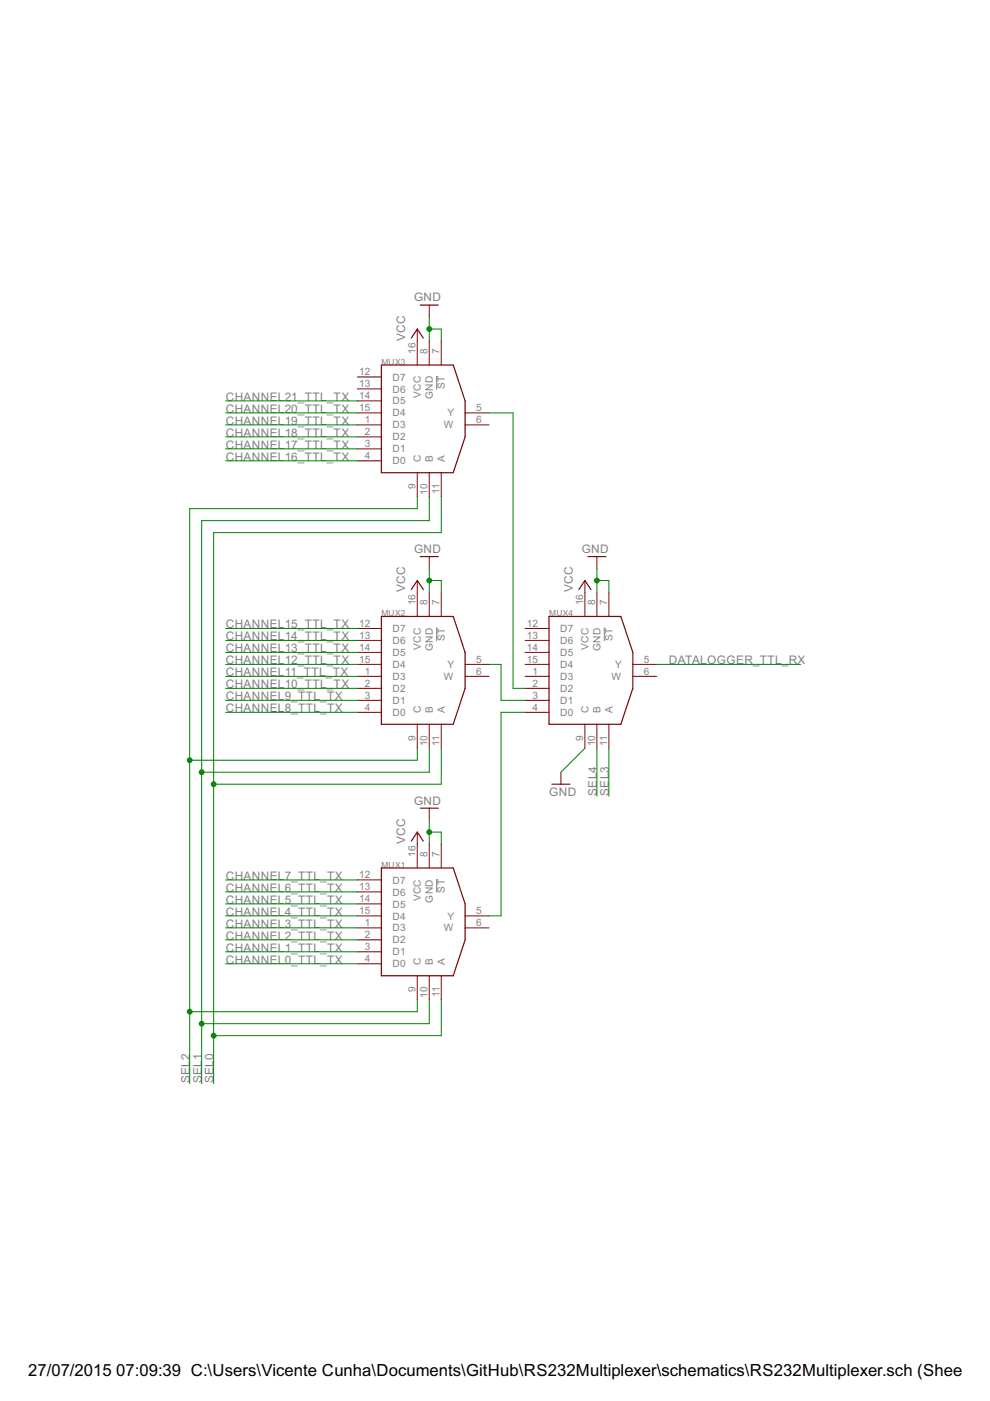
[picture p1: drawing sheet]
<svg xmlns="http://www.w3.org/2000/svg" width="210mm" height="297mm" viewBox="0 0 210 297" stroke-linecap="round" stroke-linejoin="round" font-family="sans-serif">
<path d="M92.6 79.7v2.9M92.6 133v2.9M128.1 133v2.9M92.6 186.4v2.9" fill="none" stroke="#808080" stroke-width=".21"/>
<g fill="none" stroke="#800000" stroke-width=".21">
<path d="M75.8 79.9h5.1M88.5 69.8v7.6M91 64.7v2.5M91 72.3v5.1M93.6 72.3v5.1M75.8 97.7h5.1M75.8 95.2h5.1M75.8 92.6h5.1M75.8 90.1h5.1M75.8 87.5h5.1M75.8 85h5.1M75.8 82.5h5.1"/>
<path d="M98.6 90.1h5.1M98.6 87.5h5.1M88.5 100.2v5.1M91 100.2v5.1M91 118v2.5M93.6 100.2v5.1M126.6 118v2.5M75.8 138.3h5.1M75.8 135.8h5.1M75.8 133.2h5.1M88.5 123.1v7.6M91 125.6v5.1"/>
<path d="M93.6 125.6v5.1M111.3 138.3h5.1M111.3 135.8h5.1M111.3 133.2h5.1M124 123.1v7.6M126.6 125.6v5.1M129.1 125.6v5.1M75.8 151h5.1M75.8 148.5h5.1M75.8 145.9h5.1M75.8 143.4h5.1M75.8 140.9h5.1"/>
<path d="M88.5 153.6v5M91 153.6v5M93.6 153.6v5M98.6 143.4h5.1M98.6 140.9h5.1M111.3 151h5.1M111.3 148.5h5.1M111.3 145.9h5.1M111.3 143.4h5.1M111.3 140.9h5.1M124 153.6v5M126.6 153.6v5"/>
<path d="M129.1 153.6v5M134.2 143.4h5.1M134.2 140.9h5.1M88.5 176.4v7.6M91 171.3v2.6M91 179v5M93.6 179v5M118.9 163.7v2.6M75.8 199.3h5.1M75.8 196.7h5.1M75.8 194.2h5.1M75.8 191.6h5.1"/>
<path d="M75.8 189.1h5.1M75.8 186.6h5.1M98.6 196.7h5.1M98.6 194.2h5.1M75.8 204.3h5.1M75.8 201.8h5.1M88.5 206.9v5.1M91 206.9v5.1M93.6 206.9v5.1"/>
</g>
<g fill="none" stroke="#800000" stroke-width=".25">
<path d="M80.9 77.4h15.2l2.5 7.6v7.6l-2.5 7.6h-15.2zM87.2 71.7l1.3-1.9 1.2 1.9M89.1 64.7h3.8M89.1 118h3.8M124.7 118h3.8M80.9 130.7h15.2l2.5 7.6v7.6l-2.5 7.7h-15.2zM87.2 125l1.3-1.9 1.2 1.9M116.4 130.7h15.2l2.6 7.6v7.6l-2.6 7.7h-15.2zM122.7 125l1.3-1.9 1.3 1.9M87.2 178.3l1.3-1.9 1.2 1.9M89.1 171.3h3.8M117 166.3h3.8"/>
<path d="M80.9 184h15.2l2.5 7.6v7.7l-2.5 7.6h-15.2z"/>
</g>
<g fill="none" stroke="#008000" stroke-width=".21">
<path d="M91 67.2v5.1M91 69.8h2.6v2.5M47.8 87.5h28M47.8 97.7h28M47.8 95.2h28M47.8 92.6h28M47.8 90.1h28M47.8 85h28M103.7 87.5h5.1v58.4h2.5M88.5 105.3v2.5h-48.3v121.9M91 105.3v5.1h-48.2v119.3M93.6 105.3v7.6h-48.3v116.8"/>
<path d="M47.8 138.3h28M47.8 135.8h28M47.8 133.2h28M91 120.5v5.1M91 123.1h2.6v2.5M126.6 123.1h2.5v2.5M126.6 120.5v5.1M47.8 151h28M47.8 140.9h28M47.8 148.5h28M47.8 145.9h28M47.8 143.4h28"/>
<path d="M88.5 158.6v2.6h-48.3M91 158.6v5.1h-48.2M93.6 158.6v7.7h-48.3M103.7 140.9h2.5v7.6h5.1M111.3 151h-5.1v43.2h-2.5M124 158.6l-5.1 5.1M126.6 158.6v10.2M129.1 158.6v10.2M139.3 140.9h30.4M91 173.9v5.1M91 176.4h2.6v2.6M47.8 194.2h28"/>
<path d="M47.8 199.3h28M47.8 196.7h28M47.8 191.6h28M47.8 189.1h28M47.8 186.6h28M47.8 204.3h28M47.8 201.8h28M88.5 212v2.5h-48.3M91 212v5h-48.2M93.6 212v7.6h-48.3"/>
</g>
<g fill="#008000" stroke="#008000" stroke-width=".21">
<circle cx="91" cy="69.8" r=".51"/>
<circle cx="91" cy="123.1" r=".51"/>
<circle cx="91" cy="176.4" r=".51"/>
<circle cx="126.6" cy="123.1" r=".51"/>
<circle cx="40.2" cy="161.2" r=".51"/>
<circle cx="40.2" cy="214.5" r=".51"/>
<circle cx="42.8" cy="163.7" r=".51"/>
<circle cx="42.8" cy="217" r=".51"/>
<circle cx="45.3" cy="166.3" r=".51"/>
<circle cx="45.3" cy="219.6" r=".51"/>
</g>
<g font-size="4">
<text x="6" y="291.7">27/07/2015</text>
<text x="24.7" y="291.7">07:09:39 C:\Users\Vicente Cunha\Documents\GitHub\RS232Multiplexer\schematics\RS232Multiplexer.sch (Sheet: 1/4</text>
</g>
<g font-size="2.8" fill="#808080">
<text x="87.8" y="63.9">GND</text>
<text x="85.9" y="72.3" transform="rotate(-90 85.9 72.3)">VCC</text>
<text x="47.9" y="87.5">CHANNEL20_TTL_TX</text>
<text x="47.9" y="85">CHANNEL21_TTL_TX</text>
<text x="47.9" y="95.2">CHANNEL17_TTL_TX</text>
<text x="47.9" y="92.6">CHANNEL18_TTL_TX</text>
<text x="47.9" y="90.1">CHANNEL19_TTL_TX</text>
<text x="47.9" y="97.7">CHANNEL16_TTL_TX</text>
<text x="87.8" y="117.2">GND</text>
<text x="123.3" y="117.2">GND</text>
<text x="85.9" y="125.6" transform="rotate(-90 85.9 125.6)">VCC</text>
<text x="121.5" y="125.6" transform="rotate(-90 121.5 125.6)">VCC</text>
<text x="47.9" y="135.8">CHANNEL14_TTL_TX</text>
<text x="47.9" y="133.2">CHANNEL15_TTL_TX</text>
<text x="47.9" y="143.4">CHANNEL11_TTL_TX</text>
<text x="47.9" y="140.9">CHANNEL12_TTL_TX</text>
<text x="47.9" y="138.3">CHANNEL13_TTL_TX</text>
<text x="141.8" y="140.9">DATALOGGER_TTL_RX</text>
<text x="47.9" y="148.5">CHANNEL9_TTL_TX</text>
<text x="47.9" y="145.9">CHANNEL10_TTL_TX</text>
<text x="47.9" y="151">CHANNEL8_TTL_TX</text>
<text x="87.8" y="170.6">GND</text>
<text x="116.4" y="168.8">GND</text>
<text x="126.6" y="168.8" transform="rotate(-90 126.6 168.8)">SEL4</text>
<text x="129.1" y="168.8" transform="rotate(-90 129.1 168.8)">SEL3</text>
<text x="85.9" y="178.9" transform="rotate(-90 85.9 178.9)">VCC</text>
<text x="47.9" y="191.7">CHANNEL5_TTL_TX</text>
<text x="47.9" y="189.1">CHANNEL6_TTL_TX</text>
<text x="47.9" y="186.6">CHANNEL7_TTL_TX</text>
<text x="47.9" y="196.7">CHANNEL3_TTL_TX</text>
<text x="47.9" y="194.2">CHANNEL4_TTL_TX</text>
<text x="47.9" y="201.8">CHANNEL1_TTL_TX</text>
<text x="47.9" y="199.3">CHANNEL2_TTL_TX</text>
<text x="47.9" y="204.3">CHANNEL0_TTL_TX</text>
<text x="40.2" y="229.7" transform="rotate(-90 40.2 229.7)">SEL2</text>
<text x="42.8" y="229.7" transform="rotate(-90 42.8 229.7)">SEL1</text>
<text x="45.3" y="229.7" transform="rotate(-90 45.3 229.7)">SEL0</text>
</g>
<g font-size="2.4" fill="#808080">
<text x="88.1" y="75" transform="rotate(-90 88.1 75)">16</text>
<text x="90.7" y="75" transform="rotate(-90 90.7 75)">8</text>
<text x="93.2" y="75" transform="rotate(-90 93.2 75)">7</text>
<text x="76.1" y="82.1">13</text>
<text x="76.1" y="79.6">12</text>
<text x="83.2" y="83.2">D6</text>
<text x="83.2" y="80.7">D7</text>
<text x="94.3" y="82.6" transform="rotate(-90 94.3 82.6)">ST</text>
<text x="76.1" y="87.2">15</text>
<text x="76.1" y="84.6">14</text>
<text x="77.3" y="89.7">1</text>
<text x="83.2" y="88.3">D4</text>
<text x="83.2" y="85.8">D5</text>
<text x="89.2" y="84.4" transform="rotate(-90 89.2 84.4)">VCC</text>
<text x="91.8" y="84.7" transform="rotate(-90 91.8 84.7)">GND</text>
<text x="94.8" y="88.3">Y</text>
<text x="101" y="87.2">5</text>
<text x="101" y="89.7">6</text>
<text x="77.3" y="94.8">3</text>
<text x="77.3" y="92.3">2</text>
<text x="83.2" y="95.9">D1</text>
<text x="83.2" y="93.4">D2</text>
<text x="83.2" y="90.8">D3</text>
<text x="94.1" y="90.8">W</text>
<text x="77.3" y="97.3">4</text>
<text x="83.2" y="98.5">D0</text>
<text x="89.2" y="97.9" transform="rotate(-90 89.2 97.9)">C</text>
<text x="91.8" y="97.9" transform="rotate(-90 91.8 97.9)">B</text>
<text x="94.3" y="97.9" transform="rotate(-90 94.3 97.9)">A</text>
<text x="88.1" y="103.8" transform="rotate(-90 88.1 103.8)">9</text>
<text x="90.7" y="104.9" transform="rotate(-90 90.7 104.9)">10</text>
<text x="93.2" y="104.8" transform="rotate(-90 93.2 104.8)">11</text>
<text x="88.1" y="128.4" transform="rotate(-90 88.1 128.4)">16</text>
<text x="90.7" y="128.4" transform="rotate(-90 90.7 128.4)">8</text>
<text x="93.2" y="128.4" transform="rotate(-90 93.2 128.4)">7</text>
<text x="123.7" y="128.4" transform="rotate(-90 123.7 128.4)">16</text>
<text x="126.2" y="128.4" transform="rotate(-90 126.2 128.4)">8</text>
<text x="128.7" y="128.4" transform="rotate(-90 128.7 128.4)">7</text>
<text x="76.1" y="138">14</text>
<text x="76.1" y="135.4">13</text>
<text x="76.1" y="132.9">12</text>
<text x="83.2" y="136.5">D6</text>
<text x="83.2" y="134">D7</text>
<text x="89.2" y="137.8" transform="rotate(-90 89.2 137.8)">VCC</text>
<text x="94.3" y="135.9" transform="rotate(-90 94.3 135.9)">ST</text>
<text x="111.7" y="138">14</text>
<text x="111.7" y="135.4">13</text>
<text x="111.7" y="132.9">12</text>
<text x="118.8" y="136.5">D6</text>
<text x="118.8" y="134">D7</text>
<text x="124.8" y="137.8" transform="rotate(-90 124.8 137.8)">VCC</text>
<text x="129.9" y="135.9" transform="rotate(-90 129.9 135.9)">ST</text>
<text x="76.1" y="140.5">15</text>
<text x="77.3" y="143">1</text>
<text x="83.2" y="141.6">D4</text>
<text x="83.2" y="139.1">D5</text>
<text x="91.8" y="138" transform="rotate(-90 91.8 138)">GND</text>
<text x="94.8" y="141.6">Y</text>
<text x="101" y="140.5">5</text>
<text x="101" y="143">6</text>
<text x="111.7" y="140.5">15</text>
<text x="112.9" y="143">1</text>
<text x="118.8" y="141.6">D4</text>
<text x="118.8" y="139.1">D5</text>
<text x="127.3" y="138" transform="rotate(-90 127.3 138)">GND</text>
<text x="130.4" y="141.6">Y</text>
<text x="136.5" y="140.5">5</text>
<text x="136.5" y="143">6</text>
<text x="77.3" y="148.1">3</text>
<text x="77.3" y="145.6">2</text>
<text x="83.2" y="149.2">D1</text>
<text x="83.2" y="146.7">D2</text>
<text x="83.2" y="144.2">D3</text>
<text x="94.1" y="144.2">W</text>
<text x="112.9" y="148.1">3</text>
<text x="112.9" y="145.6">2</text>
<text x="118.8" y="149.2">D1</text>
<text x="118.8" y="146.7">D2</text>
<text x="118.8" y="144.2">D3</text>
<text x="129.7" y="144.2">W</text>
<text x="77.3" y="150.7">4</text>
<text x="83.2" y="151.8">D0</text>
<text x="89.2" y="151.2" transform="rotate(-90 89.2 151.2)">C</text>
<text x="91.8" y="151.2" transform="rotate(-90 91.8 151.2)">B</text>
<text x="94.3" y="151.2" transform="rotate(-90 94.3 151.2)">A</text>
<text x="112.9" y="150.7">4</text>
<text x="118.8" y="151.8">D0</text>
<text x="124.8" y="151.2" transform="rotate(-90 124.8 151.2)">C</text>
<text x="127.3" y="151.2" transform="rotate(-90 127.3 151.2)">B</text>
<text x="129.9" y="151.2" transform="rotate(-90 129.9 151.2)">A</text>
<text x="88.1" y="157.1" transform="rotate(-90 88.1 157.1)">9</text>
<text x="90.7" y="158.3" transform="rotate(-90 90.7 158.3)">10</text>
<text x="93.2" y="158.1" transform="rotate(-90 93.2 158.1)">11</text>
<text x="123.7" y="157.1" transform="rotate(-90 123.7 157.1)">9</text>
<text x="126.2" y="158.3" transform="rotate(-90 126.2 158.3)">10</text>
<text x="128.7" y="158.1" transform="rotate(-90 128.7 158.1)">11</text>
<text x="88.1" y="181.7" transform="rotate(-90 88.1 181.7)">16</text>
<text x="90.7" y="181.7" transform="rotate(-90 90.7 181.7)">8</text>
<text x="93.2" y="181.7" transform="rotate(-90 93.2 181.7)">7</text>
<text x="76.1" y="191.3">14</text>
<text x="76.1" y="188.8">13</text>
<text x="76.1" y="186.2">12</text>
<text x="83.2" y="189.9">D6</text>
<text x="83.2" y="187.3">D7</text>
<text x="89.2" y="191.1" transform="rotate(-90 89.2 191.1)">VCC</text>
<text x="91.8" y="191.3" transform="rotate(-90 91.8 191.3)">GND</text>
<text x="94.3" y="189.2" transform="rotate(-90 94.3 189.2)">ST</text>
<text x="76.1" y="193.8">15</text>
<text x="77.3" y="196.4">1</text>
<text x="83.2" y="197.5">D3</text>
<text x="83.2" y="195">D4</text>
<text x="83.2" y="192.4">D5</text>
<text x="94.1" y="197.5">W</text>
<text x="94.8" y="195">Y</text>
<text x="101" y="193.8">5</text>
<text x="101" y="196.4">6</text>
<text x="77.3" y="204">4</text>
<text x="77.3" y="201.5">3</text>
<text x="77.3" y="198.9">2</text>
<text x="83.2" y="202.6">D1</text>
<text x="83.2" y="200">D2</text>
<text x="83.2" y="205.1">D0</text>
<text x="89.2" y="204.5" transform="rotate(-90 89.2 204.5)">C</text>
<text x="91.8" y="204.5" transform="rotate(-90 91.8 204.5)">B</text>
<text x="94.3" y="204.5" transform="rotate(-90 94.3 204.5)">A</text>
<text x="88.1" y="210.4" transform="rotate(-90 88.1 210.4)">9</text>
<text x="90.7" y="211.6" transform="rotate(-90 90.7 211.6)">10</text>
<text x="93.2" y="211.4" transform="rotate(-90 93.2 211.4)">11</text>
</g>
<g font-size="2" fill="#808080">
<text x="80.9" y="77.4">MUX3</text>
<text x="80.9" y="130.7">MUX2</text>
<text x="116.4" y="130.7">MUX4</text>
<text x="80.9" y="184">MUX1</text>
</g>
</svg>
